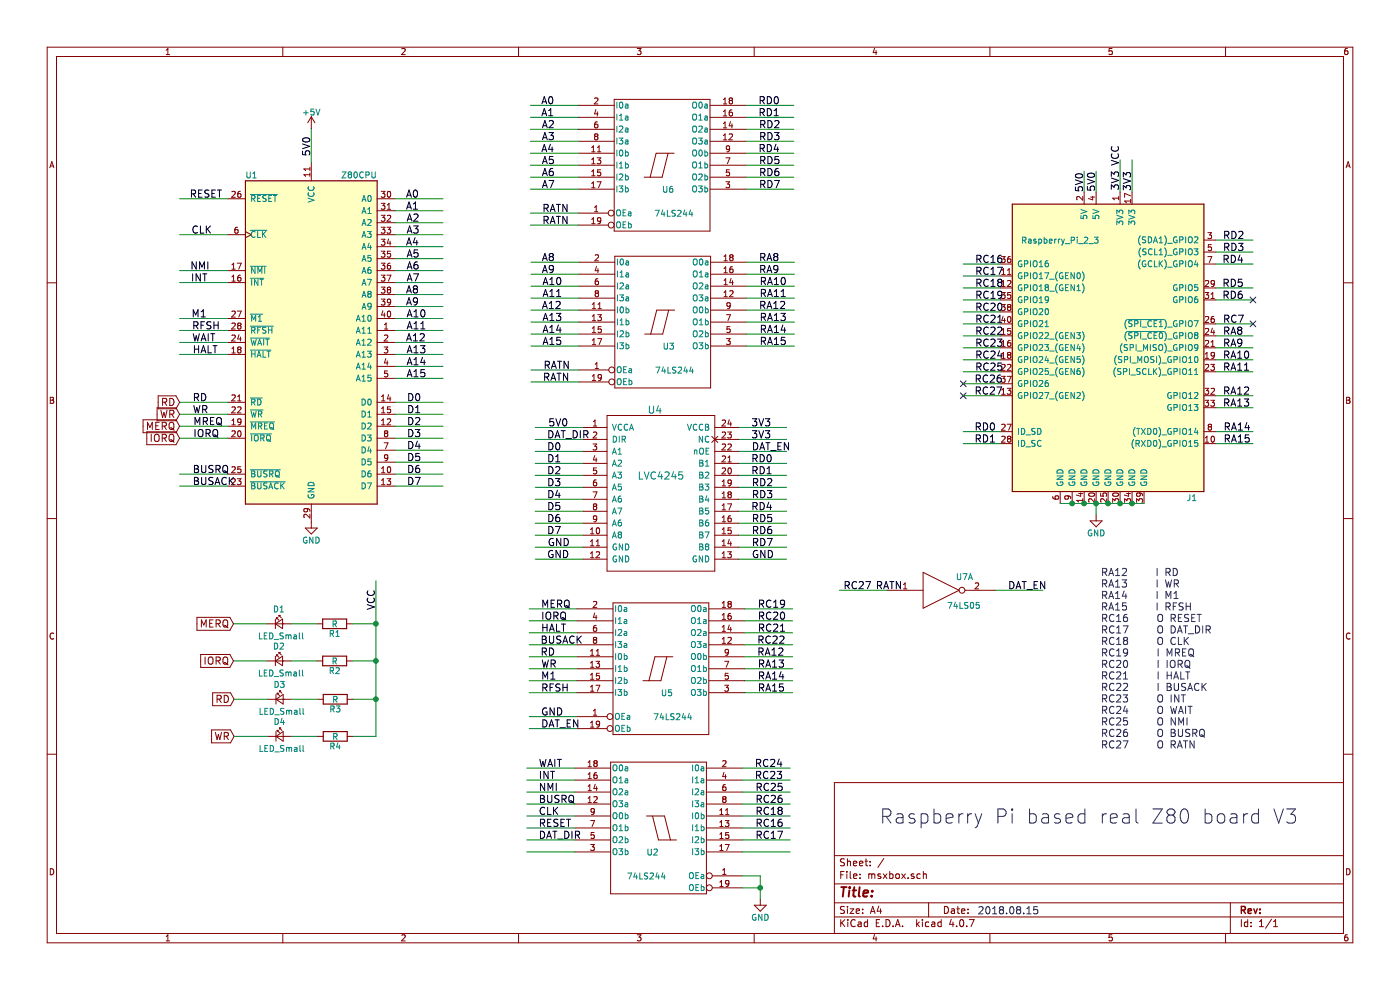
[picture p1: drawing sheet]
EESchema Schematic File Version 2
LIBS:power
LIBS:device
LIBS:switches
LIBS:relays
LIBS:motors
LIBS:transistors
LIBS:conn
LIBS:linear
LIBS:regul
LIBS:74xx
LIBS:cmos4000
LIBS:adc-dac
LIBS:memory
LIBS:xilinx
LIBS:microcontrollers
LIBS:dsp
LIBS:microchip
LIBS:analog_switches
LIBS:motorola
LIBS:texas
LIBS:intel
LIBS:audio
LIBS:interface
LIBS:digital-audio
LIBS:philips
LIBS:display
LIBS:cypress
LIBS:siliconi
LIBS:opto
LIBS:atmel
LIBS:contrib
LIBS:valves
LIBS:Zilog
LIBS:msx_slot
LIBS:msxbox-cache
EELAYER 25 0
EELAYER END
$Descr A4 11693 8268
encoding utf-8
Sheet 1 1
Title ""
Date ""
Rev ""
Comp ""
Comment1 ""
Comment2 ""
Comment3 ""
Comment4 ""
$EndDescr
$Comp
L Raspberry_Pi_2_3 J1
U 1 1
P 9255 2905
F 0 "J1" H 9955 1655 50  0000 C CNN
F 1 "Raspberry_Pi_2_3" H 8855 3805 50  0000 C CNN
F 2 "Socket_Strips:Socket_Strip_Straight_2x20_Pitch2.54mm" H 10255 4155 50  0001 C CNN
F 3 "" H 9305 2755 50  0001 C CNN
	1    9255 2905
	1    0    0    -1  
$EndComp
$Comp
L Z80CPU U1
U 1 1
P 2600 2860
F 0 "U1" H 2050 4260 50  0000 L CNN
F 1 "Z80CPU" H 2850 4260 50  0000 L CNN
F 2 "Housings_DIP:DIP-40_W15.24mm_Socket" H 2600 3260 50  0001 C CNN
F 3 "" H 2600 3260 50  0001 C CNN
	1    2600 2860
	1    0    0    -1  
$EndComp
$Comp
L GND #PWR01
U 1 1
P 9155 4300
F 0 "#PWR01" H 9155 4050 50  0001 C CNN
F 1 "GND" H 9155 4150 50  0000 C CNN
F 2 "" H 9155 4300 50  0001 C CNN
F 3 "" H 9155 4300 50  0001 C CNN
	1    9155 4300
	1    0    0    -1  
$EndComp
$Comp
L +5V #PWR02
U 1 1
P 2600 1075
F 0 "#PWR02" H 2600 925 50  0001 C CNN
F 1 "+5V" H 2600 1215 50  0000 C CNN
F 2 "" H 2600 1075 50  0001 C CNN
F 3 "" H 2600 1075 50  0001 C CNN
	1    2600 1075
	1    0    0    -1  
$EndComp
Text Label 9055 1605 1    60   ~ 0
5V0
Text Label 9155 1600 1    60   ~ 0
5V0
Text Label 9355 1590 1    60   ~ 0
3V3
Text Label 3390 1660 0    60   ~ 0
A0
Text Label 3390 1760 0    60   ~ 0
A1
Text Label 3395 1860 0    60   ~ 0
A2
Text Label 3395 1960 0    60   ~ 0
A3
Text Label 3390 2060 0    60   ~ 0
A4
Text Label 3395 2160 0    60   ~ 0
A5
Text Label 3395 2260 0    60   ~ 0
A6
Text Label 3395 2360 0    60   ~ 0
A7
Text Label 3390 2460 0    60   ~ 0
A8
Text Label 3390 2560 0    60   ~ 0
A9
Text Label 3395 2660 0    60   ~ 0
A10
Text Label 3395 2760 0    60   ~ 0
A11
Text Label 3390 2860 0    60   ~ 0
A12
Text Label 3395 2960 0    60   ~ 0
A13
Text Label 3395 3060 0    60   ~ 0
A14
Text Label 3395 3160 0    60   ~ 0
A15
Text Label 3400 3360 0    60   ~ 0
D0
Text Label 3400 3460 0    60   ~ 0
D1
Text Label 3400 3560 0    60   ~ 0
D2
Text Label 3400 3660 0    60   ~ 0
D3
Text Label 3400 3760 0    60   ~ 0
D4
Text Label 3400 3860 0    60   ~ 0
D5
Text Label 3400 3960 0    60   ~ 0
D6
Text Label 3400 4060 0    60   ~ 0
D7
Text Label 4520 880  0    60   ~ 0
A0
Text Label 4520 980  0    60   ~ 0
A1
Text Label 4525 1080 0    60   ~ 0
A2
Text Label 4525 1180 0    60   ~ 0
A3
Text Label 4520 1280 0    60   ~ 0
A4
Text Label 4525 1380 0    60   ~ 0
A5
Text Label 4525 1480 0    60   ~ 0
A6
Text Label 4525 1580 0    60   ~ 0
A7
Text Label 4525 2190 0    60   ~ 0
A8
Text Label 4525 2290 0    60   ~ 0
A9
Text Label 4530 2390 0    60   ~ 0
A10
Text Label 4530 2490 0    60   ~ 0
A11
Text Label 4525 2590 0    60   ~ 0
A12
Text Label 4530 2690 0    60   ~ 0
A13
Text Label 4530 2790 0    60   ~ 0
A14
Text Label 4530 2890 0    60   ~ 0
A15
Text Label 4570 3770 0    60   ~ 0
D0
Text Label 4570 3870 0    60   ~ 0
D1
Text Label 4570 3970 0    60   ~ 0
D2
Text Label 4570 4070 0    60   ~ 0
D3
Text Label 4570 4170 0    60   ~ 0
D4
Text Label 4570 4270 0    60   ~ 0
D5
Text Label 4570 4370 0    60   ~ 0
D6
Text Label 4570 4470 0    60   ~ 0
D7
Text Label 6335 880  0    60   ~ 0
RD0
Text Label 6335 980  0    60   ~ 0
RD1
Text Label 6340 1080 0    60   ~ 0
RD2
Text Label 6340 1180 0    60   ~ 0
RD3
Text Label 6335 1280 0    60   ~ 0
RD4
Text Label 6340 1380 0    60   ~ 0
RD5
Text Label 6340 1480 0    60   ~ 0
RD6
Text Label 6340 1580 0    60   ~ 0
RD7
Text Label 6340 2190 0    60   ~ 0
RA8
Text Label 6340 2290 0    60   ~ 0
RA9
Text Label 6345 2390 0    60   ~ 0
RA10
Text Label 6345 2490 0    60   ~ 0
RA11
Text Label 6340 2590 0    60   ~ 0
RA12
Text Label 6345 2690 0    60   ~ 0
RA13
Text Label 6345 2790 0    60   ~ 0
RA14
Text Label 6345 2890 0    60   ~ 0
RA15
Text Label 6275 3870 0    60   ~ 0
RD0
Text Label 6275 3970 0    60   ~ 0
RD1
Text Label 6280 4070 0    60   ~ 0
RD2
Text Label 6280 4170 0    60   ~ 0
RD3
Text Label 6275 4270 0    60   ~ 0
RD4
Text Label 6280 4370 0    60   ~ 0
RD5
Text Label 6280 4470 0    60   ~ 0
RD6
Text Label 6280 4570 0    60   ~ 0
RD7
Text Label 4520 5685 0    60   ~ 0
M1
Text Label 4520 5085 0    60   ~ 0
MERQ
Text Label 4515 5385 0    60   ~ 0
BUSACK
Text Label 4520 5185 0    60   ~ 0
IORQ
Text Label 4520 5585 0    60   ~ 0
WR
Text Label 4520 5785 0    60   ~ 0
RFSH
Text Label 6310 7015 0    60   ~ 0
RC17
Text Label 6310 6815 0    60   ~ 0
RC18
Text Label 6330 5085 0    60   ~ 0
RC19
Text Label 6330 5185 0    60   ~ 0
RC20
Text Label 6325 5485 0    60   ~ 0
RA12
Text Label 6330 5585 0    60   ~ 0
RA13
Text Label 6330 5685 0    60   ~ 0
RA14
Text Label 6330 5785 0    60   ~ 0
RA15
Text Label 4500 6415 0    60   ~ 0
WAIT
Text Label 4500 6515 0    60   ~ 0
INT
Text Label 4500 6615 0    60   ~ 0
NMI
Text Label 4500 6715 0    60   ~ 0
BUSRQ
Text Label 4500 6915 0    60   ~ 0
RESET
Text Label 4500 7015 0    60   ~ 0
DAT_DIR
Text Label 6305 6415 0    60   ~ 0
RC24
Text Label 6305 6515 0    60   ~ 0
RC23
Text Label 6310 6615 0    60   ~ 0
RC25
Text Label 6310 6715 0    60   ~ 0
RC26
Text Label 6310 6915 0    60   ~ 0
RC16
Text Label 1585 1660 0    60   ~ 0
RESET
Text Label 1600 1960 0    60   ~ 0
CLK
Text Label 1590 2260 0    60   ~ 0
NMI
Text Label 1595 2360 0    60   ~ 0
INT
Text Label 1600 2660 0    60   ~ 0
M1
Text Label 1605 2760 0    60   ~ 0
RFSH
Text Label 1605 2860 0    60   ~ 0
WAIT
Text Label 1610 2960 0    60   ~ 0
HALT
Text Label 1610 3360 0    60   ~ 0
RD
Text Label 1610 3460 0    60   ~ 0
WR
Text Label 1615 3560 0    60   ~ 0
MREQ
Text Label 1615 3660 0    60   ~ 0
IORQ
Text Label 1610 3960 0    60   ~ 0
BUSRQ
Text Label 1610 4060 0    60   ~ 0
BUSACK
$Comp
L GND #PWR03
U 1 1
P 2600 4360
F 0 "#PWR03" H 2600 4110 50  0001 C CNN
F 1 "GND" H 2600 4210 50  0000 C CNN
F 2 "" H 2600 4360 50  0001 C CNN
F 3 "" H 2600 4360 50  0001 C CNN
	1    2600 4360
	1    0    0    -1  
$EndComp
Text Label 8140 3705 0    60   ~ 0
RD1
Text Label 8140 3605 0    60   ~ 0
RD0
Text Label 10210 2205 0    60   ~ 0
RD4
Text Label 10215 2005 0    60   ~ 0
RD2
Text Label 10215 2105 0    60   ~ 0
RD3
Text Label 4500 6815 0    60   ~ 0
CLK
Text Label 6330 5285 0    60   ~ 0
RC21
Text Label 10210 2405 0    60   ~ 0
RD5
Text Label 10215 2805 0    60   ~ 0
RA8
Text Label 10215 2905 0    60   ~ 0
RA9
Text Label 10215 3005 0    60   ~ 0
RA10
Text Label 10215 3105 0    60   ~ 0
RA11
Text Label 10215 3305 0    60   ~ 0
RA12
Text Label 10215 3405 0    60   ~ 0
RA13
Text Label 10220 3605 0    60   ~ 0
RA14
Text Label 10220 3705 0    60   ~ 0
RA15
Text Label 8145 2205 0    60   ~ 0
RC16
Text Label 8145 2305 0    60   ~ 0
RC17
Text Label 8145 2405 0    60   ~ 0
RC18
Text Label 8145 2505 0    60   ~ 0
RC19
Text Label 8145 2605 0    60   ~ 0
RC20
Text Label 8145 2705 0    60   ~ 0
RC21
Text Label 8145 2805 0    60   ~ 0
RC22
Text Label 8145 2905 0    60   ~ 0
RC23
Text Label 2600 1305 1    60   ~ 0
5V0
Text Label 4530 1880 0    60   ~ 0
RATN
Text Label 4535 3190 0    60   ~ 0
RATN
Text Label 4570 3670 0    60   ~ 0
DAT_DIR
Text Label 4520 6085 0    60   ~ 0
DAT_EN
Text Label 8145 3005 0    60   ~ 0
RC24
Text Label 8145 3105 0    60   ~ 0
RC25
NoConn ~ 8045 3205
NoConn ~ 8045 3305
NoConn ~ 10465 2705
$Comp
L LED_Small D1
U 1 1
P 2330 5210
F 0 "D1" H 2280 5335 50  0000 L CNN
F 1 "LED_Small" H 2155 5110 50  0000 L CNN
F 2 "LEDs:LED_0805_HandSoldering" V 2330 5210 50  0001 C CNN
F 3 "" V 2330 5210 50  0001 C CNN
	1    2330 5210
	1    0    0    -1  
$EndComp
Text GLabel 1950 5210 0    60   Input ~ 0
MERQ
$Comp
L R R1
U 1 1
P 2795 5210
F 0 "R1" V 2875 5210 50  0000 C CNN
F 1 "R" V 2795 5210 50  0000 C CNN
F 2 "Resistors_SMD:R_0805_HandSoldering" V 2725 5210 50  0001 C CNN
F 3 "" H 2795 5210 50  0001 C CNN
	1    2795 5210
	0    1    1    0   
$EndComp
$Comp
L LED_Small D2
U 1 1
P 2330 5520
F 0 "D2" H 2280 5645 50  0000 L CNN
F 1 "LED_Small" H 2155 5420 50  0000 L CNN
F 2 "LEDs:LED_0805_HandSoldering" V 2330 5520 50  0001 C CNN
F 3 "" V 2330 5520 50  0001 C CNN
	1    2330 5520
	1    0    0    -1  
$EndComp
Text GLabel 1950 5520 0    60   Input ~ 0
IORQ
$Comp
L R R2
U 1 1
P 2795 5520
F 0 "R2" V 2875 5520 50  0000 C CNN
F 1 "R" V 2795 5520 50  0000 C CNN
F 2 "Resistors_SMD:R_0805_HandSoldering" V 2725 5520 50  0001 C CNN
F 3 "" H 2795 5520 50  0001 C CNN
	1    2795 5520
	0    1    1    0   
$EndComp
$Comp
L LED_Small D3
U 1 1
P 2335 5840
F 0 "D3" H 2285 5965 50  0000 L CNN
F 1 "LED_Small" H 2160 5740 50  0000 L CNN
F 2 "LEDs:LED_0805_HandSoldering" V 2335 5840 50  0001 C CNN
F 3 "" V 2335 5840 50  0001 C CNN
	1    2335 5840
	1    0    0    -1  
$EndComp
Text GLabel 1955 5840 0    60   Input ~ 0
RD
$Comp
L R R3
U 1 1
P 2800 5840
F 0 "R3" V 2880 5840 50  0000 C CNN
F 1 "R" V 2800 5840 50  0000 C CNN
F 2 "Resistors_SMD:R_0805_HandSoldering" V 2730 5840 50  0001 C CNN
F 3 "" H 2800 5840 50  0001 C CNN
	1    2800 5840
	0    1    1    0   
$EndComp
$Comp
L LED_Small D4
U 1 1
P 2335 6150
F 0 "D4" H 2285 6275 50  0000 L CNN
F 1 "LED_Small" H 2160 6050 50  0000 L CNN
F 2 "LEDs:LED_0805_HandSoldering" V 2335 6150 50  0001 C CNN
F 3 "" V 2335 6150 50  0001 C CNN
	1    2335 6150
	1    0    0    -1  
$EndComp
Text GLabel 1955 6150 0    60   Input ~ 0
WR
$Comp
L R R4
U 1 1
P 2800 6150
F 0 "R4" V 2880 6150 50  0000 C CNN
F 1 "R" V 2800 6150 50  0000 C CNN
F 2 "Resistors_SMD:R_0805_HandSoldering" V 2730 6150 50  0001 C CNN
F 3 "" H 2800 6150 50  0001 C CNN
	1    2800 6150
	0    1    1    0   
$EndComp
Text GLabel 1500 3560 0    60   Input ~ 0
MERQ
Text GLabel 1500 3660 0    60   Input ~ 0
IORQ
Text GLabel 1500 3360 0    60   Input ~ 0
RD
Text GLabel 1500 3460 0    60   Input ~ 0
WR
$Comp
L 74LS244 U6
U 1 1
P 5530 1380
F 0 "U6" H 5580 1180 50  0000 C CNN
F 1 "74LS244" H 5630 980 50  0000 C CNN
F 2 "Housings_SOIC:SOIC-20W_7.5x12.8mm_Pitch1.27mm" H 5530 1380 50  0001 C CNN
F 3 "" H 5530 1380 50  0001 C CNN
	1    5530 1380
	1    0    0    -1  
$EndComp
Text Label 4530 1780 0    60   ~ 0
RATN
$Comp
L 74LS244 U5
U 1 1
P 5520 5585
F 0 "U5" H 5570 5385 50  0000 C CNN
F 1 "74LS244" H 5620 5185 50  0000 C CNN
F 2 "Housings_SOIC:SOIC-20W_7.5x12.8mm_Pitch1.27mm" H 5520 5585 50  0001 C CNN
F 3 "" H 5520 5585 50  0001 C CNN
	1    5520 5585
	1    0    0    -1  
$EndComp
Text Label 4520 5985 0    60   ~ 0
GND
$Comp
L 74LS244 U3
U 1 1
P 5535 2690
F 0 "U3" H 5585 2490 50  0000 C CNN
F 1 "74LS244" H 5635 2290 50  0000 C CNN
F 2 "Housings_SOIC:SOIC-20W_7.5x12.8mm_Pitch1.27mm" H 5535 2690 50  0001 C CNN
F 3 "" H 5535 2690 50  0001 C CNN
	1    5535 2690
	1    0    0    -1  
$EndComp
Text Label 4540 3090 0    60   ~ 0
RATN
$Comp
L 74LS244 U2
U 1 1
P 5500 6915
F 0 "U2" H 5550 6715 50  0000 C CNN
F 1 "74LS244" H 5600 6515 50  0000 C CNN
F 2 "Housings_SOIC:SOIC-20W_7.5x12.8mm_Pitch1.27mm" H 5500 6915 50  0001 C CNN
F 3 "" H 5500 6915 50  0001 C CNN
	1    5500 6915
	-1   0    0    -1  
$EndComp
$Comp
L GND #PWR04
U 1 1
P 6350 7510
F 0 "#PWR04" H 6350 7260 50  0001 C CNN
F 1 "GND" H 6350 7360 50  0000 C CNN
F 2 "" H 6350 7510 50  0001 C CNN
F 3 "" H 6350 7510 50  0001 C CNN
	1    6350 7510
	1    0    0    -1  
$EndComp
NoConn ~ 10465 2505
Text Label 3140 5095 1    60   ~ 0
VCC
Text Label 10210 2505 0    60   ~ 0
RD6
$Comp
L LVC4245 U4
U 1 1
P 5520 4120
F 0 "U4" H 5470 4820 60  0000 C CNN
F 1 "LVC4245" H 5520 4270 60  0000 C CNN
F 2 "Housings_SOIC:SOIC-24W_7.5x15.4mm_Pitch1.27mm" H 5670 4720 60  0001 C CNN
F 3 "" H 5670 4720 60  0001 C CNN
	1    5520 4120
	1    0    0    -1  
$EndComp
Text Label 4745 3570 2    60   ~ 0
5V0
Wire Wire Line
	3300 1860 3700 1860
Wire Wire Line
	3300 1960 3700 1960
Wire Wire Line
	3300 2060 3700 2060
Wire Wire Line
	3300 2160 3700 2160
Wire Wire Line
	3300 2260 3700 2260
Wire Wire Line
	3300 2360 3700 2360
Wire Wire Line
	3300 3360 3700 3360
Wire Wire Line
	3300 3560 3700 3560
Wire Wire Line
	3300 3660 3700 3660
Wire Wire Line
	3300 3760 3700 3760
Wire Wire Line
	3300 3860 3700 3860
Wire Wire Line
	3300 3960 3700 3960
Wire Wire Line
	3300 4060 3700 4060
Wire Wire Line
	3300 1660 3700 1660
Wire Wire Line
	3300 1760 3700 1760
Wire Wire Line
	10155 2405 10465 2405
Wire Wire Line
	10155 2505 10465 2505
Wire Wire Line
	10155 3305 10465 3305
Wire Wire Line
	10155 3405 10465 3405
Wire Wire Line
	10155 3605 10465 3605
Wire Wire Line
	10155 3705 10465 3705
Wire Wire Line
	10155 2005 10465 2005
Wire Wire Line
	10155 2105 10465 2105
Wire Wire Line
	10155 2205 10465 2205
Wire Wire Line
	10155 3105 10465 3105
Wire Wire Line
	10155 3005 10465 3005
Wire Wire Line
	10155 2905 10465 2905
Wire Wire Line
	10155 2805 10465 2805
Wire Wire Line
	10155 2705 10465 2705
Wire Wire Line
	8045 2605 8355 2605
Wire Wire Line
	8045 2505 8355 2505
Wire Wire Line
	8045 2405 8355 2405
Wire Wire Line
	8045 2305 8355 2305
Wire Wire Line
	8045 2205 8355 2205
Wire Wire Line
	8045 3105 8355 3105
Wire Wire Line
	8045 3005 8355 3005
Wire Wire Line
	8045 2905 8355 2905
Wire Wire Line
	8045 2805 8355 2805
Wire Wire Line
	8045 2705 8355 2705
Wire Wire Line
	8045 3305 8355 3305
Wire Wire Line
	8045 3205 8355 3205
Wire Wire Line
	8045 3705 8355 3705
Wire Wire Line
	8045 3605 8355 3605
Wire Wire Line
	8855 4205 9555 4205
Wire Wire Line
	8955 4205 8955 4205
Connection ~ 8955 4205
Wire Wire Line
	9055 4205 9055 4205
Connection ~ 9055 4205
Wire Wire Line
	9155 4205 9155 4300
Connection ~ 9155 4205
Wire Wire Line
	9255 4205 9255 4205
Connection ~ 9255 4205
Wire Wire Line
	9355 4205 9355 4205
Connection ~ 9355 4205
Wire Wire Line
	9455 4205 9455 4205
Connection ~ 9455 4205
Wire Wire Line
	9055 1605 9055 1430
Wire Wire Line
	9155 1605 9155 1430
Wire Wire Line
	9355 1335 9355 1605
Wire Wire Line
	9455 1335 9455 1605
Wire Wire Line
	6230 1080 6630 1080
Wire Wire Line
	6230 1180 6630 1180
Wire Wire Line
	6230 1280 6630 1280
Wire Wire Line
	6230 1380 6630 1380
Wire Wire Line
	6230 1480 6630 1480
Wire Wire Line
	6230 1580 6630 1580
Wire Wire Line
	6230 880  6630 880 
Wire Wire Line
	6230 980  6630 980 
Wire Wire Line
	1500 2660 1900 2660
Wire Wire Line
	1500 2760 1900 2760
Wire Wire Line
	1500 2860 1900 2860
Wire Wire Line
	1500 2960 1900 2960
Wire Wire Line
	1500 3360 1900 3360
Wire Wire Line
	1500 3460 1900 3460
Wire Wire Line
	1500 3560 1900 3560
Wire Wire Line
	1500 3660 1900 3660
Wire Wire Line
	1500 3960 1900 3960
Wire Wire Line
	1500 4060 1900 4060
Wire Wire Line
	1500 2260 1900 2260
Wire Wire Line
	1500 2360 1900 2360
Wire Wire Line
	1500 1960 1900 1960
Wire Wire Line
	1500 1660 1900 1660
Wire Wire Line
	2600 1360 2600 1075
Wire Wire Line
	3300 2660 3700 2660
Wire Wire Line
	3300 2760 3700 2760
Wire Wire Line
	3300 2860 3700 2860
Wire Wire Line
	3300 2960 3700 2960
Wire Wire Line
	3300 3060 3700 3060
Wire Wire Line
	3300 3160 3700 3160
Wire Wire Line
	3300 2460 3700 2460
Wire Wire Line
	3300 2560 3700 2560
Wire Wire Line
	3300 3460 3700 3460
Wire Wire Line
	4430 1080 4830 1080
Wire Wire Line
	4430 1180 4830 1180
Wire Wire Line
	4430 1280 4830 1280
Wire Wire Line
	4430 1380 4830 1380
Wire Wire Line
	4430 1480 4830 1480
Wire Wire Line
	4430 1880 4830 1880
Wire Wire Line
	4430 880  4830 880 
Wire Wire Line
	4430 980  4830 980 
Wire Wire Line
	4435 2390 4835 2390
Wire Wire Line
	4435 2490 4835 2490
Wire Wire Line
	4435 2590 4835 2590
Wire Wire Line
	4435 2690 4835 2690
Wire Wire Line
	4435 2790 4835 2790
Wire Wire Line
	4435 2890 4835 2890
Wire Wire Line
	4435 2190 4835 2190
Wire Wire Line
	4435 2290 4835 2290
Wire Wire Line
	4470 3770 4870 3770
Wire Wire Line
	4470 3970 4870 3970
Wire Wire Line
	4470 4070 4870 4070
Wire Wire Line
	4470 4170 4870 4170
Wire Wire Line
	4470 4270 4870 4270
Wire Wire Line
	4470 4370 4870 4370
Wire Wire Line
	4470 4470 4870 4470
Wire Wire Line
	4470 3870 4870 3870
Wire Wire Line
	6235 2390 6635 2390
Wire Wire Line
	6235 2490 6635 2490
Wire Wire Line
	6235 2590 6635 2590
Wire Wire Line
	6235 2690 6635 2690
Wire Wire Line
	6235 2790 6635 2790
Wire Wire Line
	6235 2890 6635 2890
Wire Wire Line
	6235 2190 6635 2190
Wire Wire Line
	6235 2290 6635 2290
Wire Wire Line
	6170 4070 6570 4070
Wire Wire Line
	6170 4170 6570 4170
Wire Wire Line
	6170 4270 6570 4270
Wire Wire Line
	6170 4370 6570 4370
Wire Wire Line
	6170 4470 6570 4470
Wire Wire Line
	6170 4570 6570 4570
Wire Wire Line
	6170 3870 6570 3870
Wire Wire Line
	6170 3970 6570 3970
Wire Wire Line
	4420 5085 4820 5085
Wire Wire Line
	4420 5285 4820 5285
Wire Wire Line
	4420 5385 4820 5385
Wire Wire Line
	4420 5485 4820 5485
Wire Wire Line
	4420 5585 4820 5585
Wire Wire Line
	4420 5685 4820 5685
Wire Wire Line
	4420 5785 4820 5785
Wire Wire Line
	4420 5185 4820 5185
Wire Wire Line
	6220 5285 6620 5285
Wire Wire Line
	6220 5385 6620 5385
Wire Wire Line
	6220 5485 6620 5485
Wire Wire Line
	6220 5585 6620 5585
Wire Wire Line
	6220 5685 6620 5685
Wire Wire Line
	6220 5785 6620 5785
Wire Wire Line
	6220 5085 6620 5085
Wire Wire Line
	6220 5185 6620 5185
Wire Wire Line
	4400 6415 4800 6415
Wire Wire Line
	4400 6615 4800 6615
Wire Wire Line
	4400 6715 4800 6715
Wire Wire Line
	4400 6815 4800 6815
Wire Wire Line
	4400 6915 4800 6915
Wire Wire Line
	4400 6515 4800 6515
Wire Wire Line
	6200 6615 6600 6615
Wire Wire Line
	6200 6715 6600 6715
Wire Wire Line
	6200 6815 6600 6815
Wire Wire Line
	6200 6915 6600 6915
Wire Wire Line
	6200 6415 6600 6415
Wire Wire Line
	6200 6515 6600 6515
Wire Wire Line
	4430 1580 4830 1580
Wire Wire Line
	4430 1780 4830 1780
Wire Wire Line
	4435 3190 4835 3190
Wire Wire Line
	4435 3090 4835 3090
Wire Wire Line
	4420 6085 4820 6085
Wire Wire Line
	4420 5985 4820 5985
Wire Wire Line
	4400 7115 4800 7115
Wire Wire Line
	4400 7015 4800 7015
Wire Wire Line
	6200 7115 6600 7115
Wire Wire Line
	6200 7015 6600 7015
Wire Wire Line
	2230 5210 1950 5210
Wire Wire Line
	2430 5210 2645 5210
Wire Wire Line
	2945 5210 3140 5210
Wire Wire Line
	2230 5520 1950 5520
Wire Wire Line
	2430 5520 2645 5520
Wire Wire Line
	2235 5840 1955 5840
Wire Wire Line
	2435 5840 2650 5840
Wire Wire Line
	2950 5840 3140 5840
Wire Wire Line
	2235 6150 1955 6150
Wire Wire Line
	2435 6150 2650 6150
Wire Wire Line
	3140 6150 2950 6150
Wire Wire Line
	3140 4850 3140 6150
Connection ~ 3140 5840
Wire Wire Line
	2945 5520 3140 5520
Connection ~ 3140 5520
Connection ~ 3140 5210
Wire Wire Line
	6200 7315 6350 7315
Wire Wire Line
	6350 7315 6350 7510
Wire Wire Line
	6200 7415 6350 7415
Connection ~ 6350 7415
Wire Wire Line
	4470 3570 4870 3570
Wire Wire Line
	4470 3670 4870 3670
Text Label 10215 2705 0    60   ~ 0
RC7
Text Label 8140 3205 0    60   ~ 0
RC26
Text Label 8140 3305 0    60   ~ 0
RC27
Text Label 9455 1595 1    60   ~ 0
3V3
Text Label 6275 3570 0    60   ~ 0
3V3
Text Label 6275 3670 0    60   ~ 0
3V3
Text Label 6280 3770 0    60   ~ 0
DAT_EN
Wire Wire Line
	6170 3770 6570 3770
Wire Wire Line
	6170 3570 6570 3570
Wire Wire Line
	6170 3670 6570 3670
Text Label 4570 4670 0    60   ~ 0
GND
Wire Wire Line
	4470 4670 4870 4670
Wire Wire Line
	4470 4570 4870 4570
Text Label 4575 4570 0    60   ~ 0
GND
Text Label 6280 4670 0    60   ~ 0
GND
Wire Wire Line
	6170 4670 6570 4670
Text Label 9355 1385 1    60   ~ 0
VCC
Text Label 4515 5485 0    60   ~ 0
RD
$Comp
L 74LS05 U7
U 1 1
P 7860 4930
F 0 "U7" H 8055 5045 50  0000 C CNN
F 1 "74LS05" H 8050 4805 50  0000 C CNN
F 2 "Housings_SOIC:SOIC-14_3.9x8.7mm_Pitch1.27mm" H 7860 4930 50  0001 C CNN
F 3 "" H 7860 4930 50  0001 C CNN
	1    7860 4930
	1    0    0    -1  
$EndComp
Text Label 6325 5385 0    60   ~ 0
RC22
Text Label 4520 5285 0    60   ~ 0
HALT
Text Label 7045 4930 0    60   ~ 0
RC27
Wire Wire Line
	7010 4930 7410 4930
Text Label 8420 4930 0    60   ~ 0
DAT_EN
Wire Wire Line
	8310 4930 8710 4930
Text Label 7315 4930 0    60   ~ 0
RATN
Text Notes 9195 6260 0    60   ~ 0
RA12     I RD\nRA13     I WR\nRA14     I M1\nRA15     I RFSH\nRC16     O RESET\nRC17     O DAT_DIR\nRC18     O CLK\nRC19     I MREQ\nRC20     I IORQ\nRC21     I HALT\nRC22     I BUSACK\nRC23     O INT\nRC24     O WAIT\nRC25     O NMI\nRC26     O BUSRQ\nRC27     O RATN
Text Notes 7345 6890 0    118  ~ 0
Raspberry Pi based real Z80 board V3
Text Notes 8165 7645 0    60   ~ 0
2018.08.15
$EndSCHEMATC
